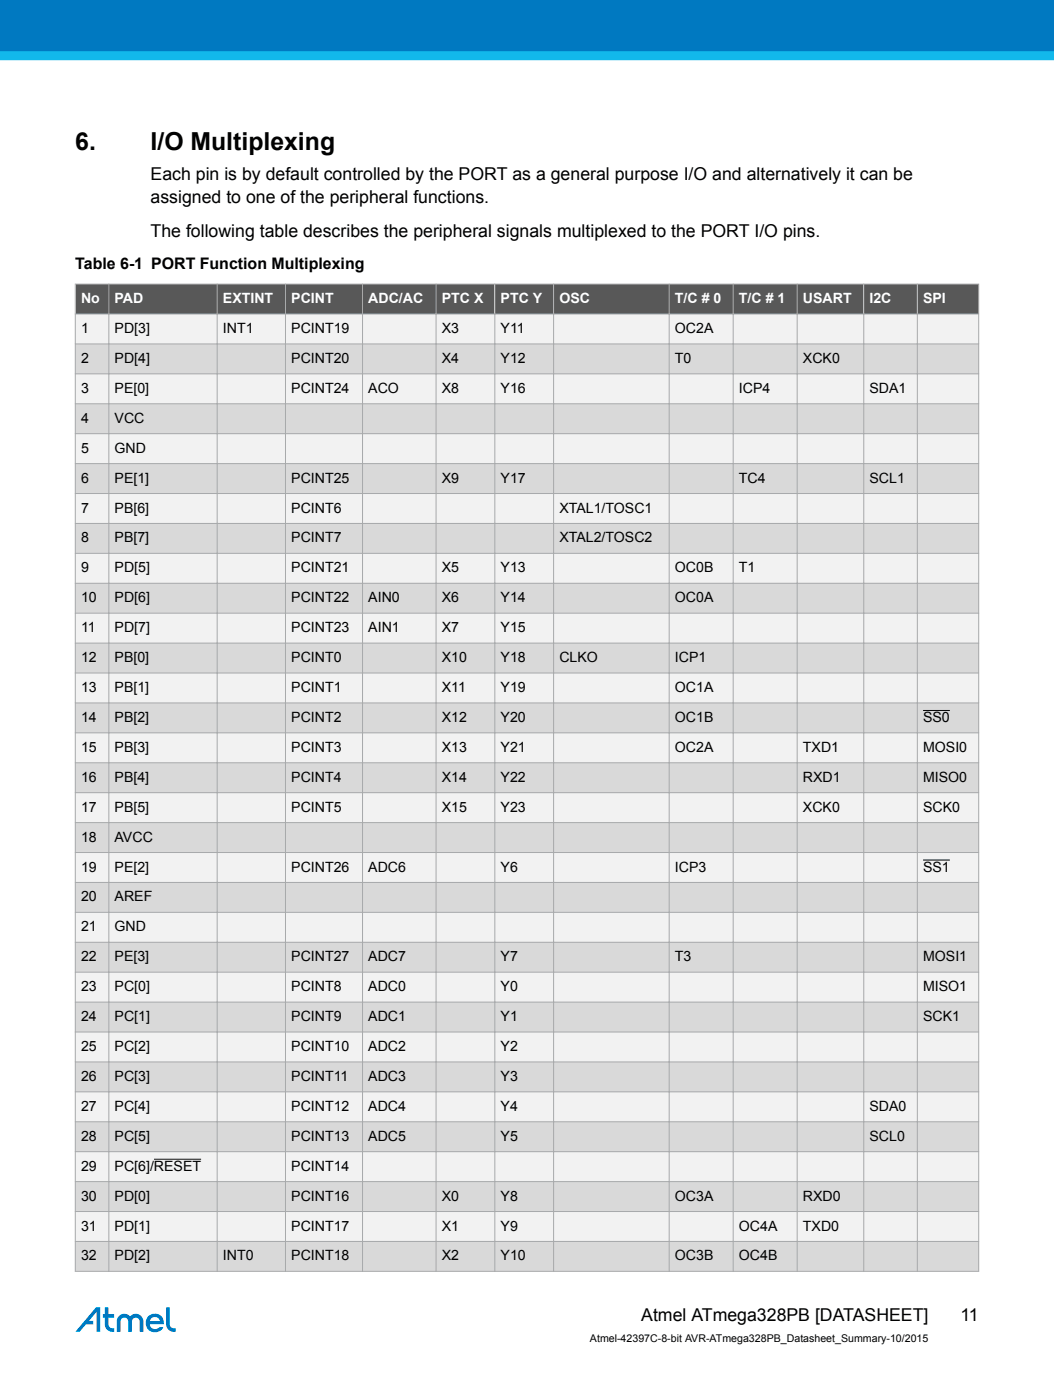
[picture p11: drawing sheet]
<svg xmlns="http://www.w3.org/2000/svg" width="210mm" height="279mm" viewBox="0 0 210 279" stroke-linecap="round" stroke-linejoin="round" font-family="sans-serif">
<path d="M15 62.6h180v5.9h-180z" fill-rule="evenodd" fill="#f2f2f2"/>
<path d="M15 68.5h180v6h-180z" fill-rule="evenodd" fill="#d9d9d9"/>
<path d="M15 74.5h180v6h-180z" fill-rule="evenodd" fill="#f2f2f2"/>
<path d="M15 80.5h180v5.9h-180z" fill-rule="evenodd" fill="#d9d9d9"/>
<path d="M15 86.4h180v6h-180z" fill-rule="evenodd" fill="#f2f2f2"/>
<path d="M15 92.4h180v6h-180z" fill-rule="evenodd" fill="#d9d9d9"/>
<path d="M15 98.4h180v5.9h-180z" fill-rule="evenodd" fill="#f2f2f2"/>
<path d="M15 104.3h180v6h-180z" fill-rule="evenodd" fill="#d9d9d9"/>
<path d="M15 110.3h180v5.9h-180z" fill-rule="evenodd" fill="#f2f2f2"/>
<path d="M15 116.2h180v6h-180z" fill-rule="evenodd" fill="#d9d9d9"/>
<path d="M15 122.2h180v6h-180z" fill-rule="evenodd" fill="#f2f2f2"/>
<path d="M15 128.2h180v5.9h-180z" fill-rule="evenodd" fill="#d9d9d9"/>
<path d="M15 134.1h180v6h-180z" fill-rule="evenodd" fill="#f2f2f2"/>
<path d="M15 140.1h180v5.9h-180z" fill-rule="evenodd" fill="#d9d9d9"/>
<path d="M15 146h180v6h-180z" fill-rule="evenodd" fill="#f2f2f2"/>
<path d="M15 152h180v6h-180z" fill-rule="evenodd" fill="#d9d9d9"/>
<path d="M15 158h180v5.9h-180z" fill-rule="evenodd" fill="#f2f2f2"/>
<path d="M15 163.9h180v6h-180z" fill-rule="evenodd" fill="#d9d9d9"/>
<path d="M15 169.9h180v6h-180z" fill-rule="evenodd" fill="#f2f2f2"/>
<path d="M15 175.9h180v5.9h-180z" fill-rule="evenodd" fill="#d9d9d9"/>
<path d="M15 181.8h180v6h-180z" fill-rule="evenodd" fill="#f2f2f2"/>
<path d="M15 187.8h180v5.9h-180z" fill-rule="evenodd" fill="#d9d9d9"/>
<path d="M15 193.7h180v6h-180z" fill-rule="evenodd" fill="#f2f2f2"/>
<path d="M15 199.7h180v6h-180z" fill-rule="evenodd" fill="#d9d9d9"/>
<path d="M15 205.7h180v5.9h-180z" fill-rule="evenodd" fill="#f2f2f2"/>
<path d="M15 211.6h180v6h-180z" fill-rule="evenodd" fill="#d9d9d9"/>
<path d="M15 217.6h180v6h-180z" fill-rule="evenodd" fill="#f2f2f2"/>
<path d="M15 223.6h180v5.9h-180z" fill-rule="evenodd" fill="#d9d9d9"/>
<path d="M15 229.5h180v6h-180z" fill-rule="evenodd" fill="#f2f2f2"/>
<path d="M15 235.5h180v5.9h-180z" fill-rule="evenodd" fill="#d9d9d9"/>
<path d="M15 241.4h180v6h-180z" fill-rule="evenodd" fill="#f2f2f2"/>
<path d="M15 247.4h180v6h-180z" fill-rule="evenodd" fill="#d9d9d9"/>
<g fill="#585858">
<path d="M15.1 56.7h6.5v5.8h-6.5z" fill-rule="evenodd"/>
<path d="M21.8 56.7h21.4v5.8h-21.4z" fill-rule="evenodd"/>
<path d="M43.4 56.7h13.4v5.8h-13.4z" fill-rule="evenodd"/>
<path d="M57 56.7h15.1v5.8h-15.1z" fill-rule="evenodd"/>
<path d="M72.3 56.7h14.5v5.8h-14.5z" fill-rule="evenodd"/>
<path d="M87 56.7h11.5v5.8h-11.5z" fill-rule="evenodd"/>
<path d="M98.7 56.7h11.5v5.8h-11.5z" fill-rule="evenodd"/>
<path d="M110.4 56.7h22.8v5.8h-22.8z" fill-rule="evenodd"/>
<path d="M133.4 56.7h12.6v5.8h-12.6z" fill-rule="evenodd"/>
<path d="M146.2 56.7h12.5v5.8h-12.5z" fill-rule="evenodd"/>
<path d="M158.9 56.7h13.1v5.8h-13.1z" fill-rule="evenodd"/>
<path d="M172.2 56.7h10.5v5.8h-10.5z" fill-rule="evenodd"/>
<path d="M182.9 56.7h12v5.8h-12z" fill-rule="evenodd"/>
</g>
<path d="M183.9 141.6h5.4M183.9 171.4h5.4M30.7 231h9.4" fill="none" stroke="#000" stroke-width=".2"/>
<g fill="none" stroke="#a7a9ab" stroke-width=".2">
<path d="M14.9 56.6h180.2M15 56.5v197M21.7 56.5v197M43.3 56.5v197M56.9 56.5v197M72.2 56.5v197M86.9 56.5v197M98.6 56.5v197M110.3 56.5v197M133.3 56.5v197M146.1 56.5v197M158.8 56.5v197"/>
<path d="M172.1 56.5v197M182.8 56.5v197M195 56.5v197M14.9 62.6h180.2M14.9 68.5h180.2M14.9 74.5h180.2M14.9 80.5h180.2M14.9 86.4h180.2M14.9 92.4h180.2M14.9 98.4h180.2M14.9 104.3h180.2M14.9 110.3h180.2"/>
<path d="M14.9 116.2h180.2M14.9 122.2h180.2M14.9 128.2h180.2M14.9 134.1h180.2M14.9 140.1h180.2M14.9 146h180.2M14.9 152h180.2M14.9 158h180.2M14.9 163.9h180.2M14.9 169.9h180.2M14.9 175.9h180.2M14.9 181.8h180.2"/>
<path d="M14.9 187.8h180.2M14.9 193.7h180.2M14.9 199.7h180.2M14.9 205.7h180.2M14.9 211.6h180.2M14.9 217.6h180.2M14.9 223.6h180.2M14.9 229.5h180.2M14.9 235.5h180.2M14.9 241.4h180.2M14.9 247.4h180.2M14.9 253.4h180.2"/>
</g>
<path d="M0 0h210v10.2h-210z" fill-rule="evenodd" fill="#0079c1"/>
<path d="M0 11.1h210" fill="none" stroke="#12b8eb" stroke-width="1.8"/>
<g fill="#0078c1">
<path d="M33.1 260.5h.7v3.4a.88 .88 0 0 0 1.2 .8v.7a1.59 1.59 0 0 1-1.9-1.5z"/>
<path d="M23.7 262.3a1.49 1.49 0 0 1 2.2 .1 1.51 1.51 0 0 1 1.7-.5 1.51 1.51 0 0 1 1 1.5v2h-.8v-2a.77 .77 0 0 0-.7-.8 .77 .77 0 0 0-.8 .8v2h-.8v-2a.77 .77 0 0 0-.7-.8 .77 .77 0 0 0-.8 .8v2h-.7v-2.2z"/>
<path d="M19.1 260.5h.9v4.9h-.8v-4l-1.5 1.8h.9v.7h-1.5l-1.2 1.5h-.9z"/>
<path d="M20.9 260.5h.7v1.4h1.1v.7h-1.1v1.3a.87 .87 0 0 0 1.2 .8v.7a1.58 1.58 0 0 1-1.9-1.5v-1.3h-.4v-.7h.4z"/>
<path d="M29.5 262.3a1.88 1.88 0 0 0 .3 2.9 1.88 1.88 0 0 0 2.7-.7h-.7a1.11 1.11 0 0 1-1.2 .3 1.11 1.11 0 0 1-.7-.9h2.7a1.82 1.82 0 0 0-.9-2 1.82 1.82 0 0 0-2.2 .4zM30.2 262.7a1 1 0 0 1 1.6 .6h-1.9z"/>
</g>
<g font-size="4.9">
<text x="15" y="29.8">6.</text>
<text x="30" y="29.8">I/O Multiplexing</text>
</g>
<g font-size="3.5">
<text x="30" y="35.9">Each pin is by default controlled by the PORT as a general purpose I/O and alternatively it can be</text>
<text x="30" y="40.5">assigned to one of the peripheral functions.</text>
<text x="30" y="47.2">The following table describes the peripheral signals multiplexed to the PORT I/O pins.</text>
<text x="127.8" y="263.3">Atmel ATmega328PB [DATASHEET]</text>
<text x="191.3" y="263.3">11</text>
</g>
<text font-size="3.2" x="15" y="53.7">Table 6-1 PORT Function Multiplexing</text>
<g font-size="2.8" fill="#fff">
<text x="16.1" y="60.4">No</text>
<text x="22.8" y="60.4">PAD</text>
<text x="44.4" y="60.4">EXTINT</text>
<text x="58" y="60.4">PCINT</text>
<text x="73.4" y="60.4">ADC/AC</text>
<text x="88" y="60.4">PTC X</text>
<text x="99.7" y="60.4">PTC Y</text>
<text x="111.4" y="60.4">OSC</text>
<text x="134.5" y="60.4">T/C # 0</text>
<text x="147.2" y="60.4">T/C # 1</text>
<text x="160" y="60.4">USART</text>
<text x="173.2" y="60.4">I2C</text>
<text x="183.9" y="60.4">SPI</text>
</g>
<g font-size="2.8">
<text x="16.1" y="66.4">1</text>
<text x="22.8" y="66.4">PD[3]</text>
<text x="44.4" y="66.4">INT1</text>
<text x="58" y="66.4">PCINT19</text>
<text x="88" y="66.4">X3</text>
<text x="99.7" y="66.4">Y11</text>
<text x="134.5" y="66.4">OC2A</text>
<text x="16.1" y="72.3">2</text>
<text x="22.8" y="72.3">PD[4]</text>
<text x="58" y="72.3">PCINT20</text>
<text x="88" y="72.3">X4</text>
<text x="99.7" y="72.3">Y12</text>
<text x="134.5" y="72.3">T0</text>
<text x="160" y="72.3">XCK0</text>
<text x="16.1" y="78.3">3</text>
<text x="22.8" y="78.3">PE[0]</text>
<text x="58" y="78.3">PCINT24</text>
<text x="73.4" y="78.3">ACO</text>
<text x="88" y="78.3">X8</text>
<text x="99.7" y="78.3">Y16</text>
<text x="147.2" y="78.3">ICP4</text>
<text x="173.2" y="78.3">SDA1</text>
<text x="16.1" y="84.3">4</text>
<text x="22.8" y="84.3">VCC</text>
<text x="16.1" y="90.2">5</text>
<text x="22.8" y="90.2">GND</text>
<text x="16.1" y="96.2">6</text>
<text x="22.8" y="96.2">PE[1]</text>
<text x="58" y="96.2">PCINT25</text>
<text x="88" y="96.2">X9</text>
<text x="99.7" y="96.2">Y17</text>
<text x="147.2" y="96.2">TC4</text>
<text x="173.2" y="96.2">SCL1</text>
<text x="16.1" y="102.1">7</text>
<text x="22.8" y="102.1">PB[6]</text>
<text x="58" y="102.1">PCINT6</text>
<text x="111.4" y="102.1">XTAL1/TOSC1</text>
<text x="16.1" y="108.1">8</text>
<text x="22.8" y="108.1">PB[7]</text>
<text x="58" y="108.1">PCINT7</text>
<text x="111.4" y="108.1">XTAL2/TOSC2</text>
<text x="16.1" y="114.1">9</text>
<text x="22.8" y="114.1">PD[5]</text>
<text x="58" y="114.1">PCINT21</text>
<text x="88" y="114.1">X5</text>
<text x="99.7" y="114.1">Y13</text>
<text x="134.5" y="114.1">OC0B</text>
<text x="147.2" y="114.1">T1</text>
<text x="16.1" y="120">10</text>
<text x="16.1" y="126">11</text>
<text x="22.8" y="120">PD[6]</text>
<text x="22.8" y="126">PD[7]</text>
<text x="58" y="120">PCINT22</text>
<text x="58" y="126">PCINT23</text>
<text x="73.4" y="120">AIN0</text>
<text x="73.4" y="126">AIN1</text>
<text x="88" y="120">X6</text>
<text x="88" y="126">X7</text>
<text x="99.7" y="120">Y14</text>
<text x="99.7" y="126">Y15</text>
<text x="134.5" y="120">OC0A</text>
<text x="16.1" y="132">12</text>
<text x="22.8" y="132">PB[0]</text>
<text x="58" y="132">PCINT0</text>
<text x="88" y="132">X10</text>
<text x="99.7" y="132">Y18</text>
<text x="111.4" y="132">CLKO</text>
<text x="134.5" y="132">ICP1</text>
<text x="16.1" y="137.9">13</text>
<text x="22.8" y="137.9">PB[1]</text>
<text x="58" y="137.9">PCINT1</text>
<text x="88" y="137.9">X11</text>
<text x="99.7" y="137.9">Y19</text>
<text x="134.5" y="137.9">OC1A</text>
<text x="16.1" y="143.9">14</text>
<text x="22.8" y="143.9">PB[2]</text>
<text x="58" y="143.9">PCINT2</text>
<text x="88" y="143.9">X12</text>
<text x="99.7" y="143.9">Y20</text>
<text x="134.5" y="143.9">OC1B</text>
<text x="183.9" y="143.9">SS0</text>
<text x="16.1" y="149.8">15</text>
<text x="22.8" y="149.8">PB[3]</text>
<text x="58" y="149.8">PCINT3</text>
<text x="88" y="149.8">X13</text>
<text x="99.7" y="149.8">Y21</text>
<text x="134.5" y="149.8">OC2A</text>
<text x="160" y="149.8">TXD1</text>
<text x="183.9" y="149.8">MOSI0</text>
<text x="16.1" y="155.8">16</text>
<text x="22.8" y="155.8">PB[4]</text>
<text x="58" y="155.8">PCINT4</text>
<text x="88" y="155.8">X14</text>
<text x="99.7" y="155.8">Y22</text>
<text x="160" y="155.8">RXD1</text>
<text x="183.9" y="155.8">MISO0</text>
<text x="16.1" y="161.8">17</text>
<text x="22.8" y="161.8">PB[5]</text>
<text x="58" y="161.8">PCINT5</text>
<text x="88" y="161.8">X15</text>
<text x="99.7" y="161.8">Y23</text>
<text x="160" y="161.8">XCK0</text>
<text x="183.9" y="161.8">SCK0</text>
<text x="16.1" y="167.7">18</text>
<text x="22.8" y="167.7">AVCC</text>
<text x="16.1" y="173.7">19</text>
<text x="22.8" y="173.7">PE[2]</text>
<text x="58" y="173.7">PCINT26</text>
<text x="73.4" y="173.7">ADC6</text>
<text x="99.7" y="173.7">Y6</text>
<text x="134.5" y="173.7">ICP3</text>
<text x="183.9" y="173.7">SS1</text>
<text x="16.1" y="179.7">20</text>
<text x="22.8" y="179.7">AREF</text>
<text x="16.1" y="185.6">21</text>
<text x="22.8" y="185.6">GND</text>
<text x="16.1" y="191.6">22</text>
<text x="22.8" y="191.6">PE[3]</text>
<text x="58" y="191.6">PCINT27</text>
<text x="73.4" y="191.6">ADC7</text>
<text x="99.7" y="191.6">Y7</text>
<text x="134.5" y="191.6">T3</text>
<text x="183.9" y="191.6">MOSI1</text>
<text x="16.1" y="197.5">23</text>
<text x="22.8" y="197.5">PC[0]</text>
<text x="58" y="197.5">PCINT8</text>
<text x="73.4" y="197.5">ADC0</text>
<text x="99.7" y="197.5">Y0</text>
<text x="183.9" y="197.5">MISO1</text>
<text x="16.1" y="203.5">24</text>
<text x="22.8" y="203.5">PC[1]</text>
<text x="58" y="203.5">PCINT9</text>
<text x="73.4" y="203.5">ADC1</text>
<text x="99.7" y="203.5">Y1</text>
<text x="183.9" y="203.5">SCK1</text>
<text x="16.1" y="209.5">25</text>
<text x="22.8" y="209.5">PC[2]</text>
<text x="58" y="209.5">PCINT10</text>
<text x="73.4" y="209.5">ADC2</text>
<text x="99.7" y="209.5">Y2</text>
<text x="16.1" y="215.4">26</text>
<text x="22.8" y="215.4">PC[3]</text>
<text x="58" y="215.4">PCINT11</text>
<text x="73.4" y="215.4">ADC3</text>
<text x="99.7" y="215.4">Y3</text>
<text x="16.1" y="221.4">27</text>
<text x="22.8" y="221.4">PC[4]</text>
<text x="58" y="221.4">PCINT12</text>
<text x="73.4" y="221.4">ADC4</text>
<text x="99.7" y="221.4">Y4</text>
<text x="173.2" y="221.4">SDA0</text>
<text x="16.1" y="227.3">28</text>
<text x="22.8" y="227.3">PC[5]</text>
<text x="58" y="227.3">PCINT13</text>
<text x="73.4" y="227.3">ADC5</text>
<text x="99.7" y="227.3">Y5</text>
<text x="173.2" y="227.3">SCL0</text>
<text x="16.1" y="233.3">29</text>
<text x="22.8" y="233.3">PC[6]/RESET</text>
<text x="58" y="233.3">PCINT14</text>
<text x="16.1" y="239.3">30</text>
<text x="22.8" y="239.3">PD[0]</text>
<text x="58" y="239.3">PCINT16</text>
<text x="88" y="239.3">X0</text>
<text x="99.7" y="239.3">Y8</text>
<text x="134.5" y="239.3">OC3A</text>
<text x="160" y="239.3">RXD0</text>
<text x="16.1" y="245.2">31</text>
<text x="22.8" y="245.2">PD[1]</text>
<text x="58" y="245.2">PCINT17</text>
<text x="88" y="245.2">X1</text>
<text x="99.7" y="245.2">Y9</text>
<text x="147.2" y="245.2">OC4A</text>
<text x="160" y="245.2">TXD0</text>
<text x="16.1" y="251.2">32</text>
<text x="22.8" y="251.2">PD[2]</text>
<text x="44.4" y="251.2">INT0</text>
<text x="58" y="251.2">PCINT18</text>
<text x="88" y="251.2">X2</text>
<text x="99.7" y="251.2">Y10</text>
<text x="134.5" y="251.2">OC3B</text>
<text x="147.2" y="251.2">OC4B</text>
</g>
<text font-size="2.1" x="117.5" y="267.5">Atmel-42397C-8-bit AVR-ATmega328PB_Datasheet_Summary-10/2015</text>
</svg>
